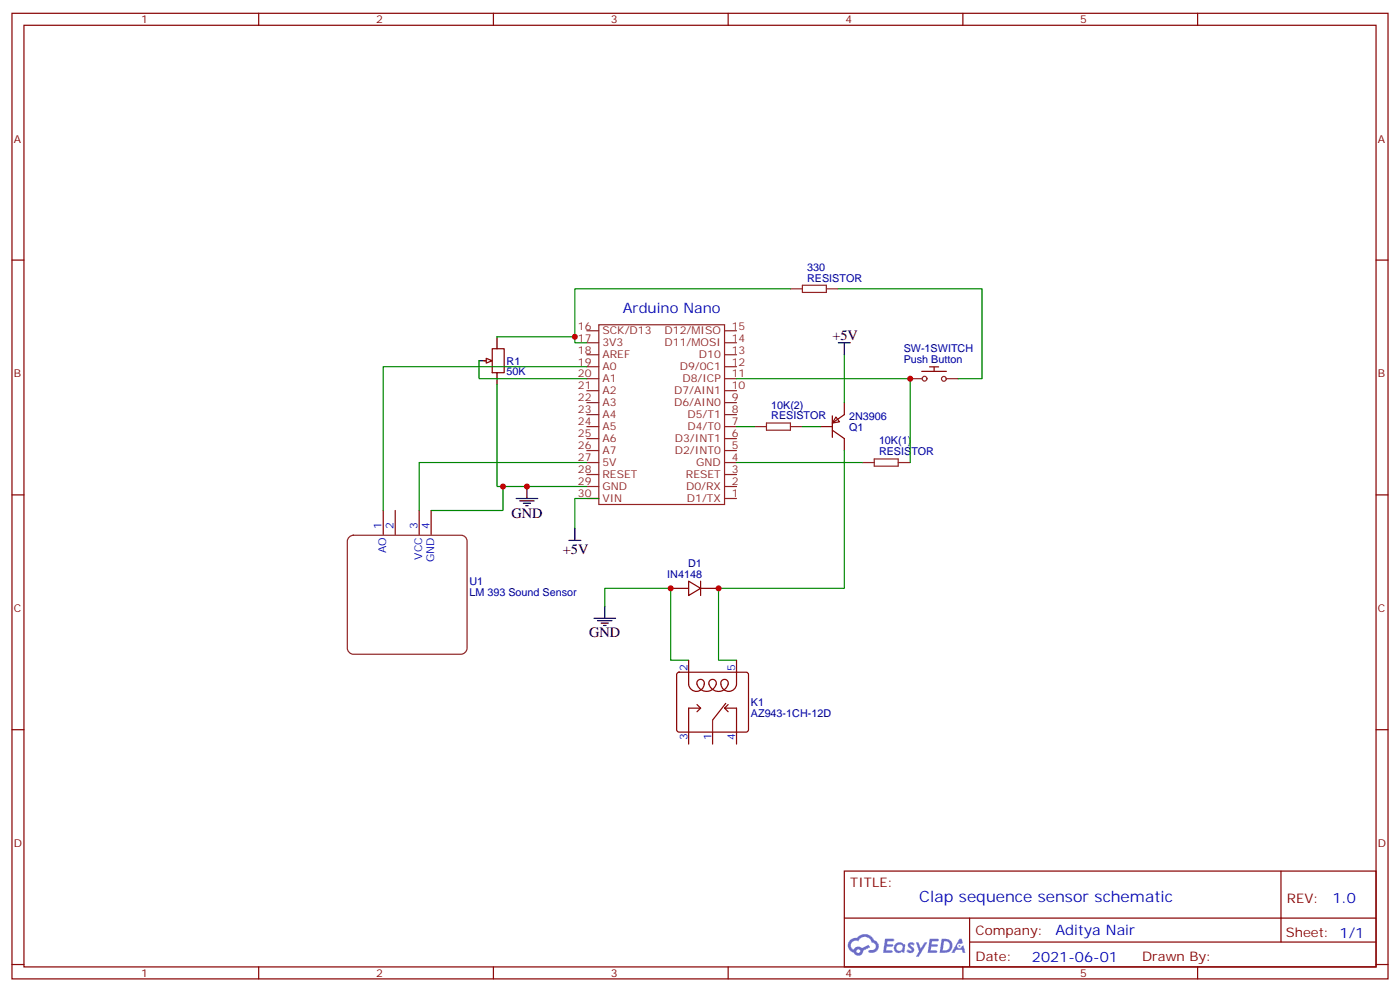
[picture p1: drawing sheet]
<svg xmlns="http://www.w3.org/2000/svg" width="412mm" height="292mm" viewBox="0 0 412 292" stroke-linecap="round" stroke-linejoin="round" font-family="sans-serif">
<g fill="none" stroke="#870000" stroke-width=".35">
<path d="M3.5 3.9h405.4v284.4h-405.4zM7.1 7.4h398.2v277.3h-398.2zM76.2 3.9v3.5M145.3 3.9v3.5M214.5 3.9v3.5M283.6 3.9v3.5M352.8 3.9v3.5M3.5 76.6h3.6M405.3 76.6h3.6M3.5 145.7h3.6M405.3 145.7h3.6M3.5 214.9h3.6"/>
<path d="M405.3 214.9h3.6M248.7 256.5h156.6v28.2h-156.6zM377.3 256.5v20.9M248.7 270.4h156.5M285.6 277.4h119.6M285.6 270.4v14.1M3.5 284h3.6M76.2 284.7v3.6M145.3 284.7v3.6M214.5 284.7v3.6M283.6 284.7v3.6M352.8 284.7v3.6"/>
<path d="M405.3 284h3.6"/>
</g>
<g fill="#5487ff">
<path d="M267.7 277.7a1.22 1.22 0 0 1 1.7 .2l-.4 .6a.47 .47 0 0 0-.3-.4 .47 .47 0 0 0-.5 .2l.1 .2a1.14 1.14 0 0 1 .8 1.8 1.14 1.14 0 0 1-1.9 0l-.2-.2 .5-.6 .7 .5a.29 .29 0 0 0 .3-.3 .29 .29 0 0 0-.2-.3 1.04 1.04 0 0 1-.6-1.7z"/>
<path d="M260.7 276.4h2.4l.3 .2-.2 .5-1.8 .1-.1 .8h1.5l.3 .4-.3 .4h-1.6l-.2 1.1h1.7l.2 .3-.2 .3-2.6 .1z"/>
<path d="M273.8 276.4h2.4l.3 .2-.1 .5-1.8 .1-.2 .8h1.6l.3 .4-.4 .4h-1.6l-.1 1.1h1.7l.2 .3-.2 .3-2.6 .1z"/>
<path d="M282.6 276.4h.7l.3 1.3-.6 .3a.69 .69 0 0 0-1 .3 .69 .69 0 0 0 .4 .9 .69 .69 0 0 0 .9-.6l.5-.2 .6 2.2h-.8l-.2-.9h-1.8l-.5 .9h-.8z"/>
<path d="M269.8 277.5h.8l.6 1.8 1.1-1.8h.9l-2.6 4.2h-.8l.9-1.5z"/>
<path d="M277.4 276.4l-.6 4.2h1.3a2.11 2.11 0 0 0 2.5-2.1 2.11 2.11 0 0 0-2.5-2.1zM278.1 277.2a1.39 1.39 0 0 1 1.7 1.4 1.39 1.39 0 0 1-1.8 1.3h-.3z"/>
<path d="M263.7 278.1a1.54 1.54 0 0 0-.1 2.1 1.54 1.54 0 0 0 2.2 .1l.6 .3 .3-2.3-.2-.3h-.4a1.49 1.49 0 0 0-2.4 .1zM264 279.1a.94 .94 0 0 1 1.8 0 .94 .94 0 0 1-1.8 0z"/>
<path d="M250.4 276.8a2.18 2.18 0 0 0 1.1 3.7 1.44 1.44 0 0 0 1.6 .9 1.44 1.44 0 0 0 1.2-1.4l2-1-.5-.8-1.9 1a1.47 1.47 0 0 0-2.4 .4 1.39 1.39 0 0 1-.7-1.9 1.39 1.39 0 0 1 2-.5 2.12 2.12 0 0 1 2.2-1.3 2.12 2.12 0 0 1 1.9 1.7 1.14 1.14 0 0 1 1.1 1.4 1.14 1.14 0 0 1-1.7 .7 .43 .43 0 0 0-.5 .4 .43 .43 0 0 0 .4 .5 1.98 1.98 0 0 0 2.5-1.2 1.98 1.98 0 0 0-1.2-2.6 3.1 3.1 0 0 0-5.3-.6l-.9 .1zM252.3 280.1a.55 .55 0 0 1 1.1 0 .55 .55 0 0 1-1.1 0z"/>
<circle cx="282.6" cy="278.5" r=".26"/>
</g>
<path d="M271.5 109.4h7.3M273.8 108h2.7M275.2 108.1v1.3" fill="none" stroke="#900" stroke-width=".35"/>
<g fill="none" stroke="#8c2424" stroke-width=".35">
<path d="M172.9 97.4h3.5M176.4 95.6h37v53h-37zM213.4 97.4h3.6M232.8 85.1h3.6M236.4 84h7v2.1h-7zM243.4 85.1h3.5M172.9 111.5h3.5M172.9 108h3.5M172.9 104.5h3.5M172.9 100.9h3.5M172.9 118.6h3.5M172.9 115h3.5"/>
<path d="M213.4 111.5h3.6M213.4 108h3.6M213.4 104.5h3.6M213.4 100.9h3.6M213.4 118.6h3.6M213.4 115h3.6M268.1 111.5h3.5M278.7 111.5h3.5M172.9 139.7h3.5M172.9 136.2h3.5M172.9 132.7h3.5M172.9 129.2h3.5"/>
<path d="M172.9 125.6h3.5M172.9 122.1h3.5M213.4 139.7h3.6M213.4 136.2h3.6M213.4 132.7h3.6M213.4 129.2h3.6M213.4 125.6h3.6M213.4 122.1h3.6M222.2 125.6h3.6M225.8 124.6h7v2.1h-7zM232.8 125.6h3.6M254 136.2h3.5"/>
<path d="M257.5 135.1h7.1v2.2h-7.1zM264.6 136.2h3.5M172.9 143.3h3.5M172.9 146.8h3.5M213.4 143.3h3.6M213.4 146.8h3.6"/>
<circle cx="272.3" cy="111.5" r=".71"/>
<circle cx="278" cy="111.6" r=".71"/>
</g>
<path d="M142.5 106.2h1.8M145 102.7h3.5v7h-3.5zM248.7 118.6v3.5l-3.5 2.5M241.7 125.6h3.5M245.2 126.7l3.5 2.5v3.5M245.2 122.4v6.4M246.2 122.8l1.1 1.4-2.1 .4zM197.6 173.2h5.2M202.8 171.1l3.6 2.1-3.6 2.2zM206.4 171.1v4.3M206.4 173.2h5.3" fill="none" stroke="#870000" stroke-width=".35"/>
<path d="M232.8 85.1h-63.5v15.8h3.6M246.9 85.1h42.4v26.4h-7.1M217 111.5h51.1v24.7M248.7 104.5v14.1M217 136.2h37M217 125.6h5.2M236.4 125.6h5.3M248.7 132.7v40.5h-37v21.2h5.3M178.2 178.5v-5.3h19.4v21.2h5.2" fill="none" stroke="#008700" stroke-width=".35"/>
<path d="M146.4 99.2v3.5M141.1 106.2h3.5M146.4 109.7v3.6M178.2 178.5v3.6M175 182.1h6.3M176 182.8h4.3M177.1 183.5h2.1M177.8 184.2h.7" fill="none" stroke="#000" stroke-width=".35"/>
<path d="M143.2 105.5l1.8 .7-1.8 .7z" fill="#f0f0f0" stroke="#870000" stroke-width=".35"/>
<path d="M146.4 99.2h22.9M141.1 106.2v5.3h31.8M146.4 113.3v30h26.5M172.9 108h-60v42.3M172.9 136.2h-49.4v14.1M148.2 143.3v7h-21.2M176.4 146.8h-7.1v8.8" fill="none" stroke="#008700" stroke-width=".35"/>
<path d="M246.9 100.9h3.6M248.7 100.9v3.6M152 146.8h6.4M153.1 147.5h4.2M154.2 148.2h2.1M154.9 148.9h.7M155.2 143.3v3.5M167.6 159.1h3.5M169.3 155.6v3.5" fill="none" stroke="#000" stroke-width=".35"/>
<path d="M102.9 158.1l1.2-.5h31.7a1.76 1.76 0 0 1 1.8 1.8v31.5a1.89 1.89 0 0 1-1.8 1.8h-31.7a1.89 1.89 0 0 1-1.8-1.8v-31.5zM209.9 212.1v3.5" fill="none" stroke="#8c2424" stroke-width=".35"/>
<g fill="none" stroke="#870000" stroke-width=".35">
<path d="M112.9 150.3v7.1M116.4 150.3v7.1M123.5 150.3v7.1M127 150.3v7.1M199.6 198.2l.4-.3h19.8l.5 .3 .2 .4v16.3l-.2 .5-.5 .2h-19.8l-.5-.3-.2-.4v-16.3zM202.8 194.4v7.1a2.28 2.28 0 0 0 2.8 2 2.28 2.28 0 0 0 1.7-3 1.1 1.1 0 0 0-1.4-.3 1.1 1.1 0 0 0-.6 1.3 2.86 2.86 0 0 0 3.1 2.1 2.86 2.86 0 0 0 2.5-2.8 1.1 1.1 0 0 0-1.3-.7 1.1 1.1 0 0 0-.8 1.4 2.86 2.86 0 0 0 3.2 2.1 2.86 2.86 0 0 0 2.5-2.8 1.1 1.1 0 0 0-1.4-.7 1.1 1.1 0 0 0-.7 1.4 2.3 2.3 0 0 0 2.3 2.1 2.3 2.3 0 0 0 2.3-2.1v-7.1M205.3 207.5l1.1 1M206.4 208.5h-3.6v10.6M206.4 208.5l-1.1 1.1M209.9 215.6v3.5M213.4 208.5h3.6v10.6M213.4 208.5l1.1 1.1"/>
<path d="M213.8 207.1l-3.9 5M214.5 207.5l-1.1 1"/>
</g>
<g fill="#c00">
<circle cx="268.1" cy="111.5" r=".88"/>
<circle cx="169.3" cy="99.2" r=".88"/>
<circle cx="148.2" cy="143.3" r=".88"/>
<circle cx="155.2" cy="143.3" r=".88"/>
<circle cx="197.6" cy="173.2" r=".88"/>
<circle cx="211.7" cy="173.2" r=".88"/>
</g>
<text font-size="4.6" fill="#00f" x="270.8" y="265.5">Clap sequence sensor schematic</text>
<g font-size="4.2" fill="#00f">
<text x="183.4" y="92.1">Arduino Nano</text>
<text x="392.5" y="265.8">1.0</text>
<text x="310.9" y="275.3">Aditya Nair</text>
<text x="304" y="283.1">2021-06-01</text>
</g>
<g font-size="4.2">
<text x="245.2" y="100.2">+5V</text>
<text x="150.6" y="152.4">GND</text>
<text x="165.8" y="163">+5V</text>
<text x="173.6" y="187.7">GND</text>
</g>
<g font-size="3.9" fill="#800">
<text x="250.5" y="261.1">TITLE:</text>
<text x="379.1" y="265.8">REV:</text>
<text x="287.4" y="275.3">Company:</text>
<text x="378.7" y="275.9">Sheet: 1/1</text>
<text x="287.4" y="283">Date:</text>
<text x="336.4" y="283.1">Drawn By:</text>
</g>
<g font-size="3.2" fill="#800">
<text x="41.6" y="6.9">1</text>
<text x="110.8" y="6.9">2</text>
<text x="179.9" y="6.9">3</text>
<text x="249.1" y="6.9">4</text>
<text x="318.2" y="6.9">5</text>
<text x="4.1" y="42">A</text>
<text x="405.9" y="42">A</text>
<text x="4.1" y="111.2">B</text>
<text x="405.9" y="111.2">B</text>
<text x="4.1" y="180.3">C</text>
<text x="405.9" y="180.3">C</text>
<text x="4.1" y="249.4">D</text>
<text x="405.9" y="249.4">D</text>
<text x="41.6" y="287.7">1</text>
<text x="110.8" y="287.7">2</text>
<text x="179.9" y="287.7">3</text>
<text x="249.1" y="287.7">4</text>
<text x="318.2" y="287.7">5</text>
</g>
<g font-size="3.2" fill="#000080">
<text x="237.8" y="82.9">RESISTOR</text>
<text x="237.8" y="79.7">330</text>
<text x="149.2" y="107.5">R1</text>
<text x="266.2" y="107">Push Button</text>
<text x="266.2" y="103.8">SW-1SWITCH</text>
<text x="149.2" y="110.5">50K</text>
<text x="227.2" y="123.5">RESISTOR</text>
<text x="227.2" y="120.3">10K(2)</text>
<text x="250.1" y="123.8">2N3906</text>
<text x="250.1" y="126.8">Q1</text>
<text x="258.9" y="130.9">10K(1)</text>
<text x="258.9" y="134.1">RESISTOR</text>
<text x="202.7" y="167">D1</text>
<text x="138.3" y="172.4">U1</text>
<text x="196.6" y="170.1">IN4148</text>
<text x="138.3" y="175.4">LM 393 Sound Sensor</text>
<text x="221.2" y="208">K1</text>
<text x="221.2" y="211.1">AZ943-1CH-12D</text>
</g>
<g font-size="3.2" fill="#8d2323">
<text x="170.2" y="100.6">17</text>
<text x="170.2" y="97">16</text>
<text x="177.4" y="102">3V3</text>
<text x="177.4" y="98.5">SCK/D13</text>
<text x="195.8" y="98.5">D12/MISO</text>
<text x="195.8" y="102">D11/MOSI</text>
<text x="215.5" y="97">15</text>
<text x="215.5" y="100.6">14</text>
<text x="170.2" y="107.6">19</text>
<text x="170.2" y="104.1">18</text>
<text x="177.4" y="105.5">AREF</text>
<text x="205.9" y="105.5">D10</text>
<text x="215.5" y="104.1">13</text>
<text x="215.5" y="107.6">12</text>
<text x="170.2" y="111.2">20</text>
<text x="177.4" y="109">A0</text>
<text x="177.4" y="112.6">A1</text>
<text x="200.2" y="109">D9/0C1</text>
<text x="201" y="112.6">D8/ICP</text>
<text x="215.5" y="111.2">11</text>
<text x="170.2" y="118.2">22</text>
<text x="170.2" y="114.7">21</text>
<text x="177.4" y="119.6">A3</text>
<text x="177.4" y="116.1">A2</text>
<text x="198.6" y="116.1">D7/AIN1</text>
<text x="198.6" y="119.6">D6/AIN0</text>
<text x="215.5" y="114.7">10</text>
<text x="215.5" y="118.2">9</text>
<text x="170.2" y="125.3">24</text>
<text x="170.2" y="121.7">23</text>
<text x="177.4" y="123.2">A4</text>
<text x="202.5" y="123.2">D5/T1</text>
<text x="215.5" y="121.7">8</text>
<text x="215.5" y="125.3">7</text>
<text x="170.2" y="128.8">25</text>
<text x="177.4" y="130.2">A6</text>
<text x="177.4" y="126.7">A5</text>
<text x="198.8" y="130.2">D3/INT1</text>
<text x="202.5" y="126.7">D4/T0</text>
<text x="215.5" y="128.8">6</text>
<text x="170.2" y="135.9">27</text>
<text x="170.2" y="132.3">26</text>
<text x="177.4" y="137.3">5V</text>
<text x="177.4" y="133.7">A7</text>
<text x="198.8" y="133.7">D2/INT0</text>
<text x="205.1" y="137.3">GND</text>
<text x="215.5" y="132.3">5</text>
<text x="215.5" y="135.9">4</text>
<text x="170.2" y="142.9">29</text>
<text x="170.2" y="139.4">28</text>
<text x="177.4" y="140.8">RESET</text>
<text x="202" y="140.8">RESET</text>
<text x="215.5" y="139.4">3</text>
<text x="215.5" y="142.9">2</text>
<text x="170.2" y="146.4">30</text>
<text x="177.4" y="144.3">GND</text>
<text x="177.4" y="147.8">VIN</text>
<text x="202.1" y="144.3">D0/RX</text>
<text x="202.3" y="147.8">D1/TX</text>
<text x="215.5" y="146.4">1</text>
</g>
<g font-size="3.2" fill="#00f">
<text x="112.4" y="155.7" transform="rotate(-90 112.4 155.7)">1</text>
<text x="115.9" y="155.7" transform="rotate(-90 115.9 155.7)">2</text>
<text x="123" y="155.7" transform="rotate(-90 123 155.7)">3</text>
<text x="126.5" y="155.7" transform="rotate(-90 126.5 155.7)">4</text>
<text x="113.8" y="162.9" transform="rotate(-90 113.8 162.9)">AO</text>
<text x="124.4" y="164.8" transform="rotate(-90 124.4 164.8)">VCC</text>
<text x="127.9" y="165.5" transform="rotate(-90 127.9 165.5)">GND</text>
<text x="202.5" y="197.6" transform="rotate(-90 202.5 197.6)">2</text>
<text x="216.6" y="197.6" transform="rotate(-90 216.6 197.6)">5</text>
<text x="202.5" y="218" transform="rotate(-90 202.5 218)">3</text>
<text x="209.5" y="218" transform="rotate(-90 209.5 218)">1</text>
<text x="216.6" y="218" transform="rotate(-90 216.6 218)">4</text>
</g>
</svg>
